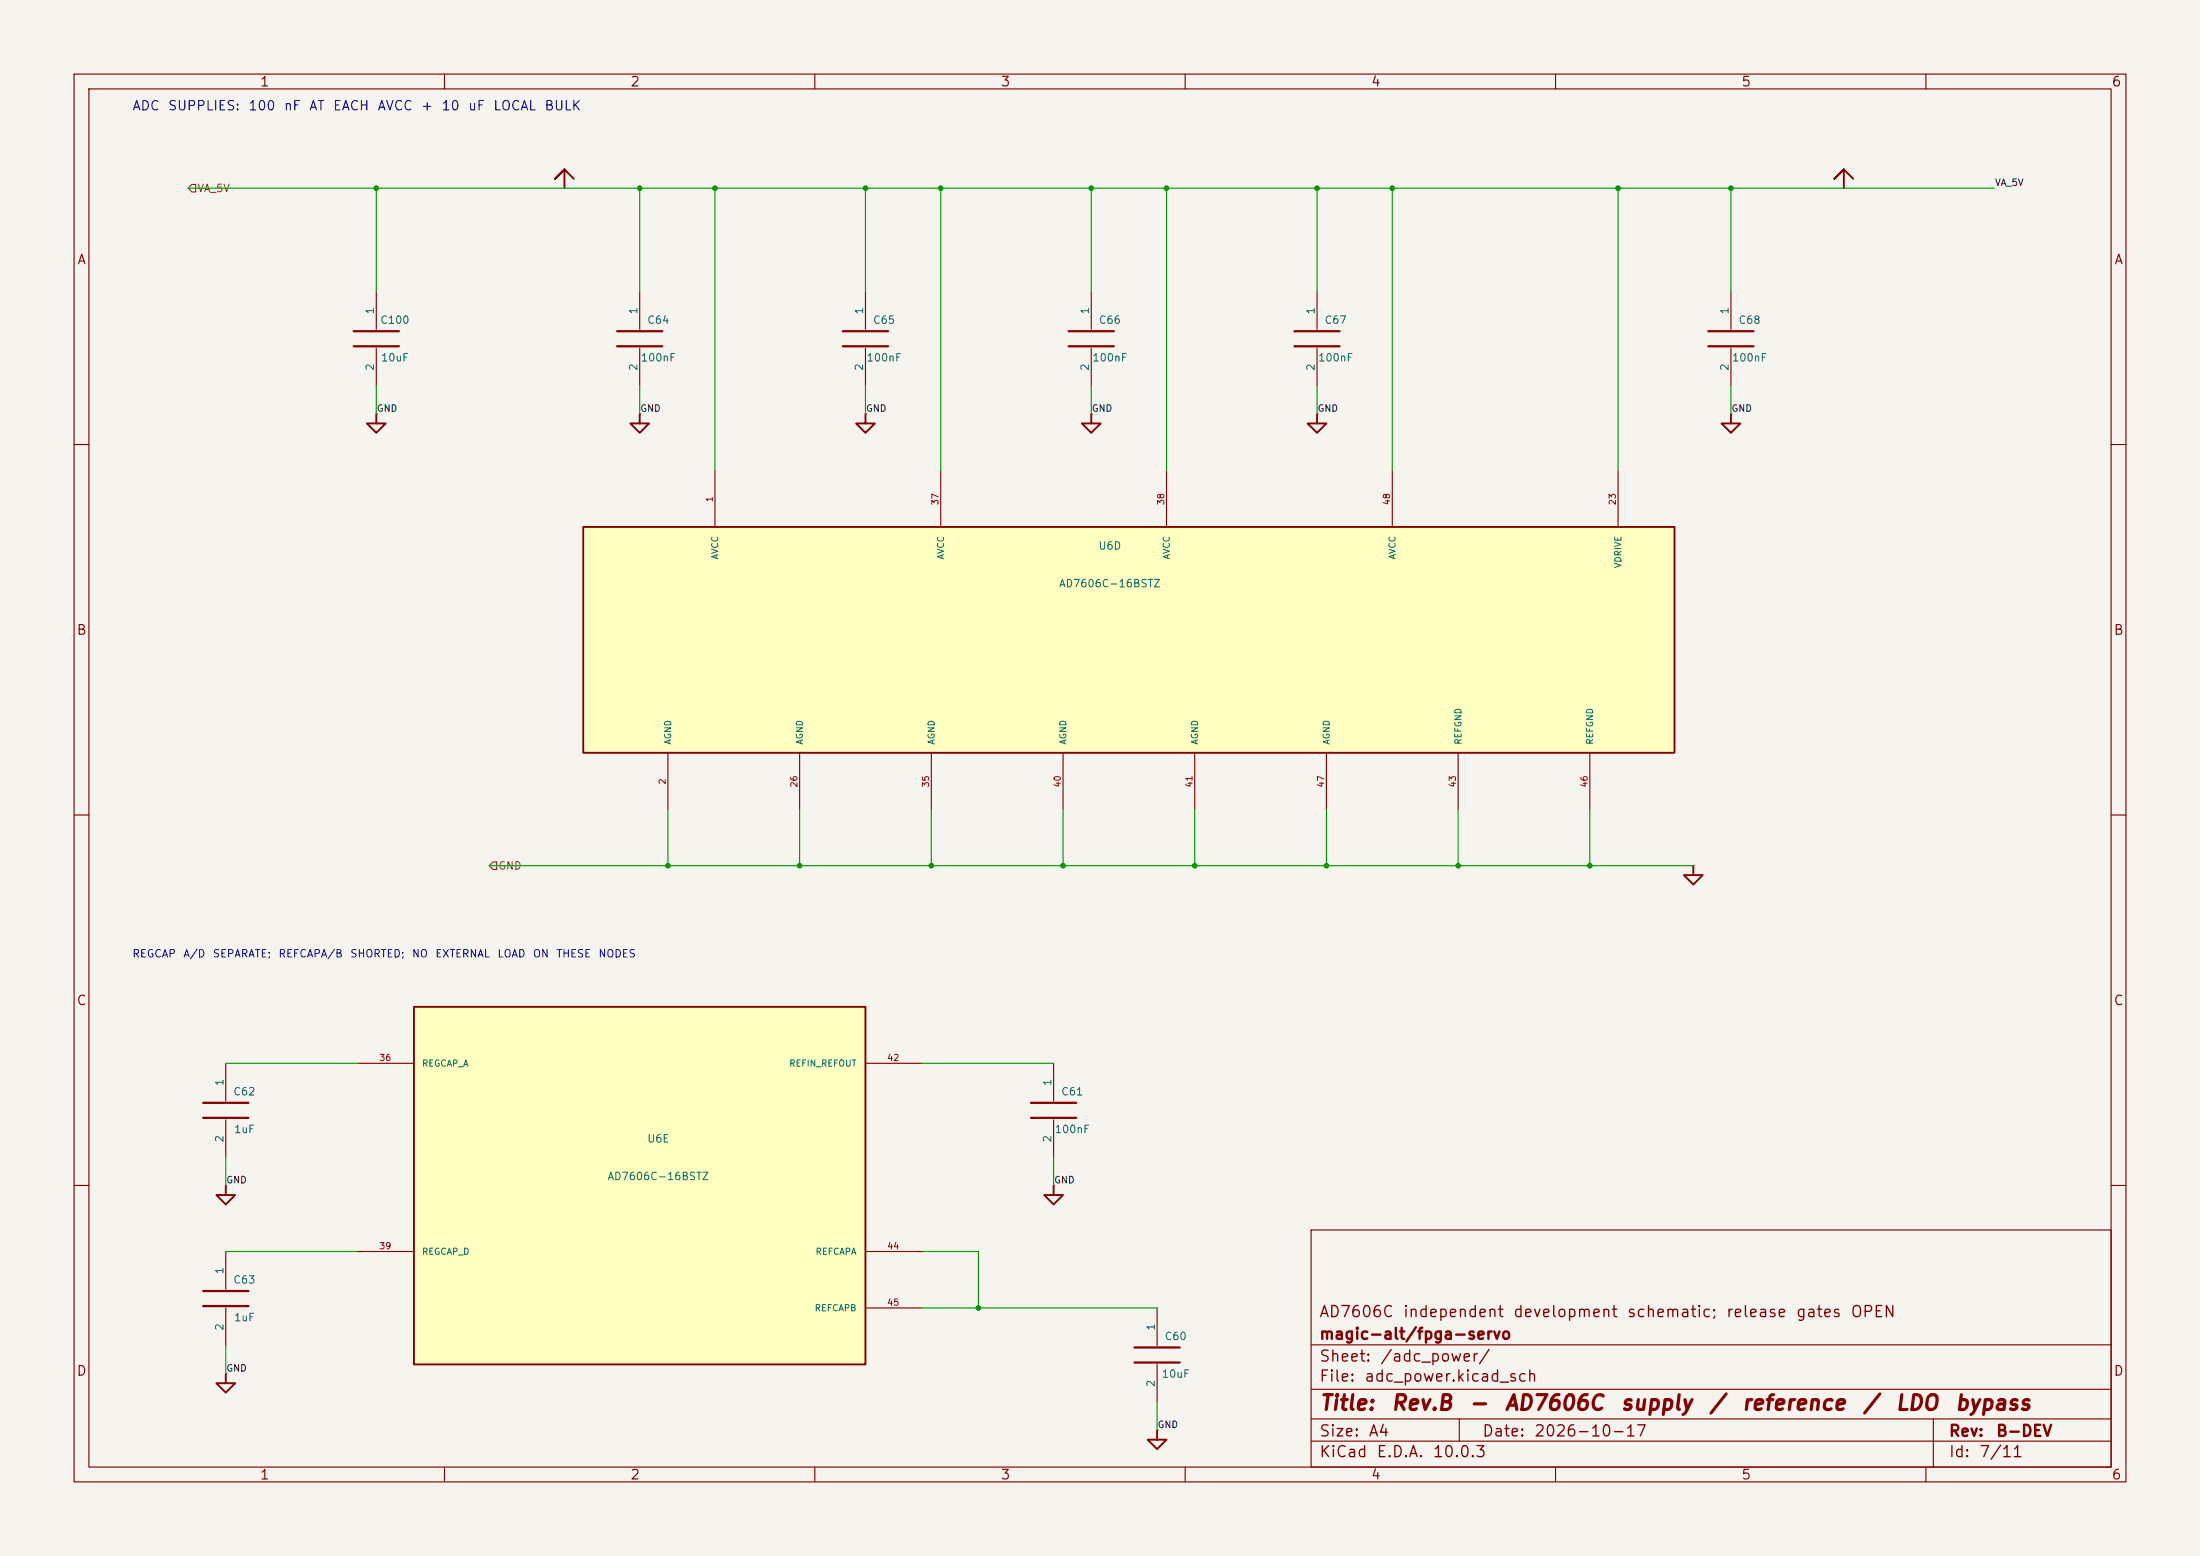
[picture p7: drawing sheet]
(kicad_sch (version 20260306) (generator "eeschema") (generator_version "10.0") (paper "A4") (title_block (title "Rev.B - AD7606C supply / reference / LDO bypass") (date "2026-10-17") (rev "B-DEV") (company "magic-alt/fpga-servo") (comment 1 "AD7606C independent development schematic; release gates OPEN")) (lib_symbols (symbol "ax7010_servo_reva:AD7606C_16_SERIAL" (pin_names (offset 1.016)) (in_bom yes) (on_board yes)(property "Reference" "U" (at 0 0 0) (effects (font (size 1.016 1.016)) (hide yes)))(property "Value" "AD7606C_16_SERIAL" (at 0 0 0) (effects (font (size 1.016 1.016)) (hide yes)))(property "Footprint" "Package_QFP:LQFP-64_10x10mm_P0.5mm" (at 0 0 0) (effects (font (size 1.016 1.016)) (hide yes)))(property "Datasheet" "https://www.analog.com/media/en/technical-documentation/data-sheets/ad7606c-16.pdf" (at 0 0 0) (effects (font (size 1.016 1.016)) (hide yes)))(symbol "AD7606C_16_SERIAL_1_1" (rectangle (start -17.78 40.64) (end 17.78 -27.94) (stroke (width .254) (type default)) (fill (type background)))(pin input line (at -25.4 33.02 0) (length 7.62) (name "V1+" (effects (font (size 0.85 0.85)) )) (number "49" (effects (font (size 0.85 0.85)) )))(pin input line (at 25.4 33.02 180) (length 7.62) (name "V1-" (effects (font (size 0.85 0.85)) )) (number "50" (effects (font (size 0.85 0.85)) )))(pin input line (at -25.4 25.4 0) (length 7.62) (name "V2+" (effects (font (size 0.85 0.85)) )) (number "51" (effects (font (size 0.85 0.85)) )))(pin input line (at 25.4 25.4 180) (length 7.62) (name "V2-" (effects (font (size 0.85 0.85)) )) (number "52" (effects (font (size 0.85 0.85)) )))(pin input line (at -25.4 17.78 0) (length 7.62) (name "V3+" (effects (font (size 0.85 0.85)) )) (number "53" (effects (font (size 0.85 0.85)) )))(pin input line (at 25.4 17.78 180) (length 7.62) (name "V3-" (effects (font (size 0.85 0.85)) )) (number "54" (effects (font (size 0.85 0.85)) )))(pin input line (at -25.4 10.16 0) (length 7.62) (name "V4+" (effects (font (size 0.85 0.85)) )) (number "55" (effects (font (size 0.85 0.85)) )))(pin input line (at 25.4 10.16 180) (length 7.62) (name "V4-" (effects (font (size 0.85 0.85)) )) (number "56" (effects (font (size 0.85 0.85)) )))(pin input line (at -25.4 2.54 0) (length 7.62) (name "V5+" (effects (font (size 0.85 0.85)) )) (number "57" (effects (font (size 0.85 0.85)) )))(pin input line (at 25.4 2.54 180) (length 7.62) (name "V5-" (effects (font (size 0.85 0.85)) )) (number "58" (effects (font (size 0.85 0.85)) )))(pin input line (at -25.4 -5.08 0) (length 7.62) (name "V6+" (effects (font (size 0.85 0.85)) )) (number "59" (effects (font (size 0.85 0.85)) )))(pin input line (at 25.4 -5.08 180) (length 7.62) (name "V6-" (effects (font (size 0.85 0.85)) )) (number "60" (effects (font (size 0.85 0.85)) )))(pin input line (at -25.4 -12.7 0) (length 7.62) (name "V7+" (effects (font (size 0.85 0.85)) )) (number "61" (effects (font (size 0.85 0.85)) )))(pin input line (at 25.4 -12.7 180) (length 7.62) (name "V7-" (effects (font (size 0.85 0.85)) )) (number "62" (effects (font (size 0.85 0.85)) )))(pin input line (at -25.4 -20.32 0) (length 7.62) (name "V8+" (effects (font (size 0.85 0.85)) )) (number "63" (effects (font (size 0.85 0.85)) )))(pin input line (at 25.4 -20.32 180) (length 7.62) (name "V8-" (effects (font (size 0.85 0.85)) )) (number "64" (effects (font (size 0.85 0.85)) ))))(symbol "AD7606C_16_SERIAL_2_1" (rectangle (start -17.78 43.18) (end 17.78 -40.64) (stroke (width .254) (type default)) (fill (type background)))(pin input line (at -25.4 35.56 0) (length 7.62) (name "CONVST" (effects (font (size 0.85 0.85)) )) (number "9" (effects (font (size 0.85 0.85)) )))(pin input line (at -25.4 27.94 0) (length 7.62) (name "RESET" (effects (font (size 0.85 0.85)) )) (number "11" (effects (font (size 0.85 0.85)) )))(pin input line (at -25.4 20.32 0) (length 7.62) (name "SCLK" (effects (font (size 0.85 0.85)) )) (number "12" (effects (font (size 0.85 0.85)) )))(pin input line (at -25.4 12.7 0) (length 7.62) (name "CS_N" (effects (font (size 0.85 0.85)) )) (number "13" (effects (font (size 0.85 0.85)) )))(pin input line (at -25.4 5.08 0) (length 7.62) (name "SDI" (effects (font (size 0.85 0.85)) )) (number "29" (effects (font (size 0.85 0.85)) )))(pin output line (at 25.4 35.56 180) (length 7.62) (name "DOUTA" (effects (font (size 0.85 0.85)) )) (number "24" (effects (font (size 0.85 0.85)) )))(pin output line (at 25.4 27.94 180) (length 7.62) (name "DOUTB" (effects (font (size 0.85 0.85)) )) (number "25" (effects (font (size 0.85 0.85)) )))(pin output line (at 25.4 20.32 180) (length 7.62) (name "DOUTC" (effects (font (size 0.85 0.85)) )) (number "27" (effects (font (size 0.85 0.85)) )))(pin output line (at 25.4 12.7 180) (length 7.62) (name "DOUTD" (effects (font (size 0.85 0.85)) )) (number "28" (effects (font (size 0.85 0.85)) )))(pin output line (at 25.4 5.08 180) (length 7.62) (name "BUSY" (effects (font (size 0.85 0.85)) )) (number "14" (effects (font (size 0.85 0.85)) )))(pin output line (at 25.4 -2.54 180) (length 7.62) (name "FRSTDATA" (effects (font (size 0.85 0.85)) )) (number "15" (effects (font (size 0.85 0.85)) )))(pin output line (at 25.4 -10.16 180) (length 7.62) (name "DOUTE" (effects (font (size 0.85 0.85)) )) (number "19" (effects (font (size 0.85 0.85)) )))(pin output line (at 25.4 -17.78 180) (length 7.62) (name "DOUTF" (effects (font (size 0.85 0.85)) )) (number "20" (effects (font (size 0.85 0.85)) )))(pin output line (at 25.4 -25.4 180) (length 7.62) (name "DOUTG" (effects (font (size 0.85 0.85)) )) (number "21" (effects (font (size 0.85 0.85)) )))(pin output line (at 25.4 -33.02 180) (length 7.62) (name "DOUTH" (effects (font (size 0.85 0.85)) )) (number "22" (effects (font (size 0.85 0.85)) )))(pin input line (at -25.4 -10.16 0) (length 7.62) (name "DB0_SER_GND" (effects (font (size 0.85 0.85)) )) (number "16" (effects (font (size 0.85 0.85)) )))(pin input line (at -25.4 -12.7 0) (length 7.62) (name "DB1_SER_GND" (effects (font (size 0.85 0.85)) )) (number "17" (effects (font (size 0.85 0.85)) )))(pin input line (at -25.4 -15.24 0) (length 7.62) (name "DB2_SER_GND" (effects (font (size 0.85 0.85)) )) (number "18" (effects (font (size 0.85 0.85)) )))(pin input line (at -25.4 -17.78 0) (length 7.62) (name "DB12_SER_GND" (effects (font (size 0.85 0.85)) )) (number "30" (effects (font (size 0.85 0.85)) )))(pin input line (at -25.4 -20.32 0) (length 7.62) (name "DB13_SER_GND" (effects (font (size 0.85 0.85)) )) (number "31" (effects (font (size 0.85 0.85)) )))(pin input line (at -25.4 -22.86 0) (length 7.62) (name "DB14_SER_GND" (effects (font (size 0.85 0.85)) )) (number "32" (effects (font (size 0.85 0.85)) )))(pin input line (at -25.4 -25.4 0) (length 7.62) (name "DB15_SER_GND" (effects (font (size 0.85 0.85)) )) (number "33" (effects (font (size 0.85 0.85)) ))))(symbol "AD7606C_16_SERIAL_3_1" (rectangle (start -15.24 27.94) (end 15.24 -17.78) (stroke (width .254) (type default)) (fill (type background)))(pin input line (at -22.86 20.32 0) (length 7.62) (name "OS0" (effects (font (size 0.85 0.85)) )) (number "3" (effects (font (size 0.85 0.85)) )))(pin input line (at -22.86 15.24 0) (length 7.62) (name "OS1" (effects (font (size 0.85 0.85)) )) (number "4" (effects (font (size 0.85 0.85)) )))(pin input line (at -22.86 10.16 0) (length 7.62) (name "OS2" (effects (font (size 0.85 0.85)) )) (number "5" (effects (font (size 0.85 0.85)) )))(pin input line (at -22.86 5.08 0) (length 7.62) (name "PAR_SER_SEL" (effects (font (size 0.85 0.85)) )) (number "6" (effects (font (size 0.85 0.85)) )))(pin input line (at -22.86 0 0) (length 7.62) (name "STBY" (effects (font (size 0.85 0.85)) )) (number "7" (effects (font (size 0.85 0.85)) )))(pin input line (at -22.86 -5.08 0) (length 7.62) (name "WR_N" (effects (font (size 0.85 0.85)) )) (number "10" (effects (font (size 0.85 0.85)) )))(pin input line (at -22.86 -10.16 0) (length 7.62) (name "REF_SELECT" (effects (font (size 0.85 0.85)) )) (number "34" (effects (font (size 0.85 0.85)) )))(pin input line (at 22.86 -10.16 180) (length 7.62) (name "RANGE" (effects (font (size 0.85 0.85)) )) (number "8" (effects (font (size 0.85 0.85)) ))))(symbol "AD7606C_16_SERIAL_4_1" (rectangle (start -68.58 5.08) (end 78.74 -25.4) (stroke (width .254) (type default)) (fill (type background)))(pin power_in line (at -50.8 12.7 270) (length 7.62) (name "AVCC" (effects (font (size 0.85 0.85)) )) (number "1" (effects (font (size 0.85 0.85)) )))(pin power_in line (at -20.32 12.7 270) (length 7.62) (name "AVCC" (effects (font (size 0.85 0.85)) )) (number "37" (effects (font (size 0.85 0.85)) )))(pin power_in line (at 10.16 12.7 270) (length 7.62) (name "AVCC" (effects (font (size 0.85 0.85)) )) (number "38" (effects (font (size 0.85 0.85)) )))(pin power_in line (at 40.64 12.7 270) (length 7.62) (name "AVCC" (effects (font (size 0.85 0.85)) )) (number "48" (effects (font (size 0.85 0.85)) )))(pin power_in line (at 71.12 12.7 270) (length 7.62) (name "VDRIVE" (effects (font (size 0.85 0.85)) )) (number "23" (effects (font (size 0.85 0.85)) )))(pin power_in line (at -57.15 -33.02 90) (length 7.62) (name "AGND" (effects (font (size 0.85 0.85)) )) (number "2" (effects (font (size 0.85 0.85)) )))(pin power_in line (at -39.37 -33.02 90) (length 7.62) (name "AGND" (effects (font (size 0.85 0.85)) )) (number "26" (effects (font (size 0.85 0.85)) )))(pin power_in line (at -21.59 -33.02 90) (length 7.62) (name "AGND" (effects (font (size 0.85 0.85)) )) (number "35" (effects (font (size 0.85 0.85)) )))(pin power_in line (at -3.81 -33.02 90) (length 7.62) (name "AGND" (effects (font (size 0.85 0.85)) )) (number "40" (effects (font (size 0.85 0.85)) )))(pin power_in line (at 13.97 -33.02 90) (length 7.62) (name "AGND" (effects (font (size 0.85 0.85)) )) (number "41" (effects (font (size 0.85 0.85)) )))(pin power_in line (at 31.75 -33.02 90) (length 7.62) (name "AGND" (effects (font (size 0.85 0.85)) )) (number "47" (effects (font (size 0.85 0.85)) )))(pin power_in line (at 49.53 -33.02 90) (length 7.62) (name "REFGND" (effects (font (size 0.85 0.85)) )) (number "43" (effects (font (size 0.85 0.85)) )))(pin power_in line (at 67.31 -33.02 90) (length 7.62) (name "REFGND" (effects (font (size 0.85 0.85)) )) (number "46" (effects (font (size 0.85 0.85)) ))))(symbol "AD7606C_16_SERIAL_5_1" (rectangle (start -30.48 20.32) (end 30.48 -27.94) (stroke (width .254) (type default)) (fill (type background)))(pin passive line (at -38.1 12.7 0) (length 7.62) (name "REGCAP_A" (effects (font (size 0.85 0.85)) )) (number "36" (effects (font (size 0.85 0.85)) )))(pin passive line (at -38.1 -12.7 0) (length 7.62) (name "REGCAP_D" (effects (font (size 0.85 0.85)) )) (number "39" (effects (font (size 0.85 0.85)) )))(pin passive line (at 38.1 12.7 180) (length 7.62) (name "REFIN_REFOUT" (effects (font (size 0.85 0.85)) )) (number "42" (effects (font (size 0.85 0.85)) )))(pin passive line (at 38.1 -12.7 180) (length 7.62) (name "REFCAPA" (effects (font (size 0.85 0.85)) )) (number "44" (effects (font (size 0.85 0.85)) )))(pin passive line (at 38.1 -20.32 180) (length 7.62) (name "REFCAPB" (effects (font (size 0.85 0.85)) )) (number "45" (effects (font (size 0.85 0.85)) )))))
(symbol "ax7010_servo_reva:C"
   (pin_numbers (hide yes))
   (pin_names
    (offset 0)) (exclude_from_sim no) (in_bom yes) (on_board yes)
   (in_pos_files yes)
   (duplicate_pin_numbers_are_jumpers no)
   (property "Reference" "C" (at 2.54 2.54 0) (show_name no) (do_not_autoplace no) (effects (font (size 1.016 1.016)) (justify left)))
   (property "Value" "C" (at 2.54 -2.54 0) (show_name no) (do_not_autoplace no) (effects (font (size 1.016 1.016)) (justify left)))
   (property "Footprint" "" (at 0 0 0) (show_name no) (do_not_autoplace no) (hide yes) (effects (font (size 1.27 1.27))))
   (property "Datasheet" "" (at 0 0 0) (show_name no) (do_not_autoplace no) (hide yes) (effects (font (size 1.27 1.27))))
   (property "Description" "" (at 0 0 0) (show_name no) (do_not_autoplace no) (hide yes) (effects (font (size 1.27 1.27))))
   (symbol "C_0_1"
    (polyline (pts (xy -3.048 1.016) (xy 3.048 1.016)) (stroke (width 0.3048) (type solid)) (fill (type none)))
    (polyline (pts (xy -3.048 -1.016) (xy 3.048 -1.016)) (stroke (width 0.3048) (type solid)) (fill (type none))))
   (symbol "C_1_1"
    (pin passive line (at 0 6.35 270) (length 5.08) (name "1" (effects (font (size 1.016 1.016)))) (number "1" (effects (font (size 1.016 1.016)))))
    (pin passive line (at 0 -6.35 90) (length 5.08) (name "2" (effects (font (size 1.016 1.016)))) (number "2" (effects (font (size 1.016 1.016))))))
   (embedded_fonts no))
(symbol "ax7010_servo_reva:PWR_GND" (pin_names (offset 0) (hide yes)) (pin_numbers (hide yes)) (in_bom no) (on_board no) (in_pos_files no)
(property "Reference" "#PWR" (at 0 0 0) (effects (font (size 1 1)) (hide yes)))
(property "Value" "/GND" (at 0 -4.445 0) (effects (font (size 1 1)) (hide yes)))
(symbol "PWR_GND_0_1" (polyline (pts (xy 0 0) (xy 0 -1.27) (xy -1.27 -1.27) (xy 0 -2.54) (xy 1.27 -1.27) (xy 0 -1.27)) (stroke (width 0.254) (type default)) (fill (type none))))
(symbol "PWR_GND_1_1" (pin passive line (at 0 0 90) (length 0) (name "GND" (effects (font (size 1 1)))) (number "1" (effects (font (size 1 1)))))))
(symbol "ax7010_servo_reva:PWR_VA_5V" (pin_names (offset 0) (hide yes)) (pin_numbers (hide yes)) (in_bom no) (on_board no) (in_pos_files no)
(property "Reference" "#PWR" (at 0 0 0) (effects (font (size 1 1)) (hide yes)))
(property "Value" "/VA_5V" (at 0 4.445 0) (effects (font (size 1 1)) (hide yes)))
(symbol "PWR_VA_5V_0_1" (polyline (pts (xy 0 0) (xy 0 2.54) (xy -1.27 1.27) (xy 0 2.54) (xy 1.27 1.27)) (stroke (width 0.254) (type default)) (fill (type none))))
(symbol "PWR_VA_5V_1_1" (pin passive line (at 0 0 90) (length 0) (name "VA_5V" (effects (font (size 1 1)))) (number "1" (effects (font (size 1 1))))))))
(text "ADC SUPPLIES: 100 nF AT EACH AVCC + 10 uF LOCAL BULK" (at 17.78 15.24 0) (effects (font (size 1.27 1.27)) (justify left bottom)))
(symbol (lib_id "ax7010_servo_reva:AD7606C_16_SERIAL") (at 147.32 76.2 0) (unit 4) (in_bom yes) (on_board yes) (in_pos_files yes) (dnp no)(property "Reference" "U6" (at 149.86 73.66 0) (effects (font (size 1.016 1.016)) ))(property "Value" "AD7606C-16BSTZ" (at 149.86 78.74 0) (effects (font (size 1.016 1.016)) ))(property "Manufacturer" "Analog Devices" (at 147.32 76.2 0) (effects (font (size 1.016 1.016)) (hide yes)))(property "MPN" "AD7606C-16BSTZ" (at 147.32 76.2 0) (effects (font (size 1.016 1.016)) (hide yes)))(property "LCSC" "C5371769" (at 147.32 76.2 0) (effects (font (size 1.016 1.016)) (hide yes)))(property "Alternative_MPN" "AD7606C-16BSTZ-RL" (at 147.32 76.2 0) (effects (font (size 1.016 1.016)) (hide yes)))(property "Alternative_LCSC" "C5240947" (at 147.32 76.2 0) (effects (font (size 1.016 1.016)) (hide yes)))(property "Alternative_Status" "Packaging only; same silicon and ST-64-2 package" (at 147.32 76.2 0) (effects (font (size 1.016 1.016)) (hide yes)))(property "Footprint" "Package_QFP:LQFP-64_10x10mm_P0.5mm" (at 147.32 76.2 0) (effects (font (size 1.016 1.016)) (hide yes)))(property "Datasheet" "https://www.analog.com/media/en/technical-documentation/data-sheets/ad7606c-16.pdf" (at 147.32 76.2 0) (effects (font (size 1.016 1.016)) (hide yes)))(property "Description" "8ch simultaneous 16-bit ADC; serial software mode, four DOUT lanes" (at 147.32 76.2 0) (effects (font (size 1.016 1.016)) (hide yes)))(property "Sourcing_Status" "Development selection; refresh actual quote before purchasing" (at 147.32 76.2 0) (effects (font (size 1.016 1.016)) (hide yes))))
(wire (pts (xy 25.4 25.4) (xy 50.8 25.4)) (stroke (width 0) (type default)))
(wire (pts (xy 50.8 25.4) (xy 76.2 25.4)) (stroke (width 0) (type default)))
(wire (pts (xy 76.2 25.4) (xy 86.36 25.4)) (stroke (width 0) (type default)))
(wire (pts (xy 86.36 25.4) (xy 96.52 25.4)) (stroke (width 0) (type default)))
(wire (pts (xy 96.52 25.4) (xy 116.84 25.4)) (stroke (width 0) (type default)))
(wire (pts (xy 116.84 25.4) (xy 127 25.4)) (stroke (width 0) (type default)))
(wire (pts (xy 127 25.4) (xy 147.32 25.4)) (stroke (width 0) (type default)))
(wire (pts (xy 147.32 25.4) (xy 157.48 25.4)) (stroke (width 0) (type default)))
(wire (pts (xy 157.48 25.4) (xy 177.8 25.4)) (stroke (width 0) (type default)))
(wire (pts (xy 177.8 25.4) (xy 187.96 25.4)) (stroke (width 0) (type default)))
(hierarchical_label "VA_5V" (shape input) (at 25.4 25.4 0) (effects (font (size 1.016 1.016)) (justify left)))
(symbol (lib_id "ax7010_servo_reva:PWR_VA_5V") (at 76.2 25.4 0) (unit 1) (in_bom no) (on_board no) (in_pos_files no)(property "Reference" "#PWR5011" (at 78.74 22.86 0) (effects (font (size 1.016 1.016)) (hide yes)))(property "Value" "/VA_5V" (at 78.74 27.94 0) (effects (font (size 1.016 1.016)) (hide yes))))
(wire (pts (xy 96.52 25.4) (xy 96.52 63.5)) (stroke (width 0) (type default)))
(wire (pts (xy 86.36 25.4) (xy 86.36 39.37)) (stroke (width 0) (type default)))
(symbol (lib_id "ax7010_servo_reva:C") (at 86.36 45.72 0) (unit 1) (in_bom yes) (on_board yes) (in_pos_files yes) (dnp no)(property "Reference" "C64" (at 88.9 43.18 0) (effects (font (size 1.016 1.016)) ))(property "Value" "100nF" (at 88.9 48.26 0) (effects (font (size 1.016 1.016)) ))(property "Footprint" "Capacitor_SMD:C_0603_1608Metric" (at 86.36 45.72 0) (effects (font (size 1.016 1.016)) (hide yes)))(property "Datasheet" "https://atta.szlcsc.com/upload/public/pdf/source/20260730/02F3503A6D76391150EDFB346112EFA5.pdf" (at 86.36 45.72 0) (effects (font (size 1.016 1.016)) (hide yes)))(property "Description" "100nF local bypass at U6 physical pin 1" (at 86.36 45.72 0) (effects (font (size 1.016 1.016)) (hide yes)))(property "Manufacturer" "FH(风华)" (at 86.36 45.72 0) (effects (font (size 1.016 1.016)) (hide yes)))(property "MPN" "0603B104K500NT" (at 86.36 45.72 0) (effects (font (size 1.016 1.016)) (hide yes)))(property "LCSC" "C30926" (at 86.36 45.72 0) (effects (font (size 1.016 1.016)) (hide yes)))(property "Sourcing_Status" "Prototype candidate; OEM reviewed; stock checked 2026-10-10; not production-qualified" (at 86.36 45.72 0) (effects (font (size 1.016 1.016)) (hide yes)))(property "Alternative_MPN" "CL10B104KB8NNNC" (at 86.36 45.72 0) (effects (font (size 1.016 1.016)) (hide yes)))(property "Alternative_LCSC" "C1591" (at 86.36 45.72 0) (effects (font (size 1.016 1.016)) (hide yes)))(property "Alternative_Status" "READY_FOR_PROTOTYPE" (at 86.36 45.72 0) (effects (font (size 1.016 1.016)) (hide yes))))
(wire (pts (xy 86.36 52.07) (xy 86.36 55.88)) (stroke (width 0) (type default)))
(symbol (lib_id "ax7010_servo_reva:PWR_GND") (at 86.36 55.88 0) (unit 1) (in_bom no) (on_board no) (in_pos_files no)(property "Reference" "#PWR5012" (at 88.9 53.34 0) (effects (font (size 1.016 1.016)) (hide yes)))(property "Value" "/GND" (at 88.9 58.42 0) (effects (font (size 1.016 1.016)) (hide yes))))
(label "GND" (at 86.36 55.88 0) (effects (font (size 0.9 0.9)) (justify left bottom)))
(junction (at 86.36 25.4) (diameter 0) (color 0 0 0 0))
(junction (at 96.52 25.4) (diameter 0) (color 0 0 0 0))
(wire (pts (xy 127 25.4) (xy 127 63.5)) (stroke (width 0) (type default)))
(wire (pts (xy 116.84 25.4) (xy 116.84 39.37)) (stroke (width 0) (type default)))
(symbol (lib_id "ax7010_servo_reva:C") (at 116.84 45.72 0) (unit 1) (in_bom yes) (on_board yes) (in_pos_files yes) (dnp no)(property "Reference" "C65" (at 119.38 43.18 0) (effects (font (size 1.016 1.016)) ))(property "Value" "100nF" (at 119.38 48.26 0) (effects (font (size 1.016 1.016)) ))(property "Footprint" "Capacitor_SMD:C_0603_1608Metric" (at 116.84 45.72 0) (effects (font (size 1.016 1.016)) (hide yes)))(property "Datasheet" "https://atta.szlcsc.com/upload/public/pdf/source/20260730/02F3503A6D76391150EDFB346112EFA5.pdf" (at 116.84 45.72 0) (effects (font (size 1.016 1.016)) (hide yes)))(property "Description" "100nF local bypass at U6 physical pin 37" (at 116.84 45.72 0) (effects (font (size 1.016 1.016)) (hide yes)))(property "Manufacturer" "FH(风华)" (at 116.84 45.72 0) (effects (font (size 1.016 1.016)) (hide yes)))(property "MPN" "0603B104K500NT" (at 116.84 45.72 0) (effects (font (size 1.016 1.016)) (hide yes)))(property "LCSC" "C30926" (at 116.84 45.72 0) (effects (font (size 1.016 1.016)) (hide yes)))(property "Sourcing_Status" "Prototype candidate; OEM reviewed; stock checked 2026-10-10; not production-qualified" (at 116.84 45.72 0) (effects (font (size 1.016 1.016)) (hide yes)))(property "Alternative_MPN" "CL10B104KB8NNNC" (at 116.84 45.72 0) (effects (font (size 1.016 1.016)) (hide yes)))(property "Alternative_LCSC" "C1591" (at 116.84 45.72 0) (effects (font (size 1.016 1.016)) (hide yes)))(property "Alternative_Status" "READY_FOR_PROTOTYPE" (at 116.84 45.72 0) (effects (font (size 1.016 1.016)) (hide yes))))
(wire (pts (xy 116.84 52.07) (xy 116.84 55.88)) (stroke (width 0) (type default)))
(symbol (lib_id "ax7010_servo_reva:PWR_GND") (at 116.84 55.88 0) (unit 1) (in_bom no) (on_board no) (in_pos_files no)(property "Reference" "#PWR5013" (at 119.38 53.34 0) (effects (font (size 1.016 1.016)) (hide yes)))(property "Value" "/GND" (at 119.38 58.42 0) (effects (font (size 1.016 1.016)) (hide yes))))
(label "GND" (at 116.84 55.88 0) (effects (font (size 0.9 0.9)) (justify left bottom)))
(junction (at 116.84 25.4) (diameter 0) (color 0 0 0 0))
(junction (at 127 25.4) (diameter 0) (color 0 0 0 0))
(wire (pts (xy 157.48 25.4) (xy 157.48 63.5)) (stroke (width 0) (type default)))
(wire (pts (xy 147.32 25.4) (xy 147.32 39.37)) (stroke (width 0) (type default)))
(symbol (lib_id "ax7010_servo_reva:C") (at 147.32 45.72 0) (unit 1) (in_bom yes) (on_board yes) (in_pos_files yes) (dnp no)(property "Reference" "C66" (at 149.86 43.18 0) (effects (font (size 1.016 1.016)) ))(property "Value" "100nF" (at 149.86 48.26 0) (effects (font (size 1.016 1.016)) ))(property "Footprint" "Capacitor_SMD:C_0603_1608Metric" (at 147.32 45.72 0) (effects (font (size 1.016 1.016)) (hide yes)))(property "Datasheet" "https://atta.szlcsc.com/upload/public/pdf/source/20260730/02F3503A6D76391150EDFB346112EFA5.pdf" (at 147.32 45.72 0) (effects (font (size 1.016 1.016)) (hide yes)))(property "Description" "100nF local bypass at U6 physical pin 38" (at 147.32 45.72 0) (effects (font (size 1.016 1.016)) (hide yes)))(property "Manufacturer" "FH(风华)" (at 147.32 45.72 0) (effects (font (size 1.016 1.016)) (hide yes)))(property "MPN" "0603B104K500NT" (at 147.32 45.72 0) (effects (font (size 1.016 1.016)) (hide yes)))(property "LCSC" "C30926" (at 147.32 45.72 0) (effects (font (size 1.016 1.016)) (hide yes)))(property "Sourcing_Status" "Prototype candidate; OEM reviewed; stock checked 2026-10-10; not production-qualified" (at 147.32 45.72 0) (effects (font (size 1.016 1.016)) (hide yes)))(property "Alternative_MPN" "CL10B104KB8NNNC" (at 147.32 45.72 0) (effects (font (size 1.016 1.016)) (hide yes)))(property "Alternative_LCSC" "C1591" (at 147.32 45.72 0) (effects (font (size 1.016 1.016)) (hide yes)))(property "Alternative_Status" "READY_FOR_PROTOTYPE" (at 147.32 45.72 0) (effects (font (size 1.016 1.016)) (hide yes))))
(wire (pts (xy 147.32 52.07) (xy 147.32 55.88)) (stroke (width 0) (type default)))
(symbol (lib_id "ax7010_servo_reva:PWR_GND") (at 147.32 55.88 0) (unit 1) (in_bom no) (on_board no) (in_pos_files no)(property "Reference" "#PWR5014" (at 149.86 53.34 0) (effects (font (size 1.016 1.016)) (hide yes)))(property "Value" "/GND" (at 149.86 58.42 0) (effects (font (size 1.016 1.016)) (hide yes))))
(label "GND" (at 147.32 55.88 0) (effects (font (size 0.9 0.9)) (justify left bottom)))
(junction (at 147.32 25.4) (diameter 0) (color 0 0 0 0))
(junction (at 157.48 25.4) (diameter 0) (color 0 0 0 0))
(wire (pts (xy 187.96 25.4) (xy 187.96 63.5)) (stroke (width 0) (type default)))
(wire (pts (xy 177.8 25.4) (xy 177.8 39.37)) (stroke (width 0) (type default)))
(symbol (lib_id "ax7010_servo_reva:C") (at 177.8 45.72 0) (unit 1) (in_bom yes) (on_board yes) (in_pos_files yes) (dnp no)(property "Reference" "C67" (at 180.34 43.18 0) (effects (font (size 1.016 1.016)) ))(property "Value" "100nF" (at 180.34 48.26 0) (effects (font (size 1.016 1.016)) ))(property "Footprint" "Capacitor_SMD:C_0603_1608Metric" (at 177.8 45.72 0) (effects (font (size 1.016 1.016)) (hide yes)))(property "Datasheet" "https://atta.szlcsc.com/upload/public/pdf/source/20260730/02F3503A6D76391150EDFB346112EFA5.pdf" (at 177.8 45.72 0) (effects (font (size 1.016 1.016)) (hide yes)))(property "Description" "100nF local bypass at U6 physical pin 48" (at 177.8 45.72 0) (effects (font (size 1.016 1.016)) (hide yes)))(property "Manufacturer" "FH(风华)" (at 177.8 45.72 0) (effects (font (size 1.016 1.016)) (hide yes)))(property "MPN" "0603B104K500NT" (at 177.8 45.72 0) (effects (font (size 1.016 1.016)) (hide yes)))(property "LCSC" "C30926" (at 177.8 45.72 0) (effects (font (size 1.016 1.016)) (hide yes)))(property "Sourcing_Status" "Prototype candidate; OEM reviewed; stock checked 2026-10-10; not production-qualified" (at 177.8 45.72 0) (effects (font (size 1.016 1.016)) (hide yes)))(property "Alternative_MPN" "CL10B104KB8NNNC" (at 177.8 45.72 0) (effects (font (size 1.016 1.016)) (hide yes)))(property "Alternative_LCSC" "C1591" (at 177.8 45.72 0) (effects (font (size 1.016 1.016)) (hide yes)))(property "Alternative_Status" "READY_FOR_PROTOTYPE" (at 177.8 45.72 0) (effects (font (size 1.016 1.016)) (hide yes))))
(wire (pts (xy 177.8 52.07) (xy 177.8 55.88)) (stroke (width 0) (type default)))
(symbol (lib_id "ax7010_servo_reva:PWR_GND") (at 177.8 55.88 0) (unit 1) (in_bom no) (on_board no) (in_pos_files no)(property "Reference" "#PWR5015" (at 180.34 53.34 0) (effects (font (size 1.016 1.016)) (hide yes)))(property "Value" "/GND" (at 180.34 58.42 0) (effects (font (size 1.016 1.016)) (hide yes))))
(label "GND" (at 177.8 55.88 0) (effects (font (size 0.9 0.9)) (justify left bottom)))
(junction (at 177.8 25.4) (diameter 0) (color 0 0 0 0))
(wire (pts (xy 50.8 25.4) (xy 50.8 39.37)) (stroke (width 0) (type default)))
(symbol (lib_id "ax7010_servo_reva:C") (at 50.8 45.72 0) (unit 1) (in_bom yes) (on_board yes) (in_pos_files yes) (dnp no)(property "Reference" "C100" (at 53.34 43.18 0) (effects (font (size 1.016 1.016)) ))(property "Value" "10uF" (at 53.34 48.26 0) (effects (font (size 1.016 1.016)) ))(property "Footprint" "Capacitor_SMD:C_0805_2012Metric" (at 50.8 45.72 0) (effects (font (size 1.016 1.016)) (hide yes)))(property "Datasheet" "https://atta.szlcsc.com/upload/public/pdf/source/20260723/7EB3BDFEECF66494B0D077AF4F87288B.pdf" (at 50.8 45.72 0) (effects (font (size 1.016 1.016)) (hide yes)))(property "Description" "10uF AVCC local bulk; verify effective capacitance" (at 50.8 45.72 0) (effects (font (size 1.016 1.016)) (hide yes)))(property "Manufacturer" "Chinocera(华瓷)" (at 50.8 45.72 0) (effects (font (size 1.016 1.016)) (hide yes)))(property "MPN" "HGC0805R7106K250NSLJ" (at 50.8 45.72 0) (effects (font (size 1.016 1.016)) (hide yes)))(property "LCSC" "C33546010" (at 50.8 45.72 0) (effects (font (size 1.016 1.016)) (hide yes)))(property "Sourcing_Status" "Prototype candidate; OEM reviewed; stock checked 2026-10-10; not production-qualified" (at 50.8 45.72 0) (effects (font (size 1.016 1.016)) (hide yes)))(property "Alternative_MPN" "FCC0805B106K250FT" (at 50.8 45.72 0) (effects (font (size 1.016 1.016)) (hide yes)))(property "Alternative_LCSC" "C54619707" (at 50.8 45.72 0) (effects (font (size 1.016 1.016)) (hide yes)))(property "Alternative_Status" "READY_FOR_PROTOTYPE" (at 50.8 45.72 0) (effects (font (size 1.016 1.016)) (hide yes))))
(wire (pts (xy 50.8 52.07) (xy 50.8 55.88)) (stroke (width 0) (type default)))
(symbol (lib_id "ax7010_servo_reva:PWR_GND") (at 50.8 55.88 0) (unit 1) (in_bom no) (on_board no) (in_pos_files no)(property "Reference" "#PWR5016" (at 53.34 53.34 0) (effects (font (size 1.016 1.016)) (hide yes)))(property "Value" "/GND" (at 53.34 58.42 0) (effects (font (size 1.016 1.016)) (hide yes))))
(label "GND" (at 50.8 55.88 0) (effects (font (size 0.9 0.9)) (justify left bottom)))
(junction (at 50.8 25.4) (diameter 0) (color 0 0 0 0))
(wire (pts (xy 187.96 25.4) (xy 218.44 25.4)) (stroke (width 0) (type default)))
(junction (at 187.96 25.4) (diameter 0) (color 0 0 0 0))
(junction (at 218.44 25.4) (diameter 0) (color 0 0 0 0))
(wire (pts (xy 218.44 25.4) (xy 233.68 25.4)) (stroke (width 0) (type default)))
(wire (pts (xy 233.68 25.4) (xy 248.92 25.4)) (stroke (width 0) (type default)))
(wire (pts (xy 248.92 25.4) (xy 269.24 25.4)) (stroke (width 0) (type default)))
(wire (pts (xy 218.44 25.4) (xy 218.44 63.5)) (stroke (width 0) (type default)))
(wire (pts (xy 233.68 25.4) (xy 233.68 39.37)) (stroke (width 0) (type default)))
(symbol (lib_id "ax7010_servo_reva:C") (at 233.68 45.72 0) (unit 1) (in_bom yes) (on_board yes) (in_pos_files yes) (dnp no)(property "Reference" "C68" (at 236.22 43.18 0) (effects (font (size 1.016 1.016)) ))(property "Value" "100nF" (at 236.22 48.26 0) (effects (font (size 1.016 1.016)) ))(property "Footprint" "Capacitor_SMD:C_0603_1608Metric" (at 233.68 45.72 0) (effects (font (size 1.016 1.016)) (hide yes)))(property "Datasheet" "https://atta.szlcsc.com/upload/public/pdf/source/20260730/02F3503A6D76391150EDFB346112EFA5.pdf" (at 233.68 45.72 0) (effects (font (size 1.016 1.016)) (hide yes)))(property "Description" "100nF VDRIVE bypass at physical pin 23; AVCC and VDRIVE on same rail" (at 233.68 45.72 0) (effects (font (size 1.016 1.016)) (hide yes)))(property "Manufacturer" "FH(风华)" (at 233.68 45.72 0) (effects (font (size 1.016 1.016)) (hide yes)))(property "MPN" "0603B104K500NT" (at 233.68 45.72 0) (effects (font (size 1.016 1.016)) (hide yes)))(property "LCSC" "C30926" (at 233.68 45.72 0) (effects (font (size 1.016 1.016)) (hide yes)))(property "Sourcing_Status" "Prototype candidate; OEM reviewed; stock checked 2026-10-10; not production-qualified" (at 233.68 45.72 0) (effects (font (size 1.016 1.016)) (hide yes)))(property "Alternative_MPN" "CL10B104KB8NNNC" (at 233.68 45.72 0) (effects (font (size 1.016 1.016)) (hide yes)))(property "Alternative_LCSC" "C1591" (at 233.68 45.72 0) (effects (font (size 1.016 1.016)) (hide yes)))(property "Alternative_Status" "READY_FOR_PROTOTYPE" (at 233.68 45.72 0) (effects (font (size 1.016 1.016)) (hide yes))))
(wire (pts (xy 233.68 52.07) (xy 233.68 55.88)) (stroke (width 0) (type default)))
(symbol (lib_id "ax7010_servo_reva:PWR_GND") (at 233.68 55.88 0) (unit 1) (in_bom no) (on_board no) (in_pos_files no)(property "Reference" "#PWR5017" (at 236.22 53.34 0) (effects (font (size 1.016 1.016)) (hide yes)))(property "Value" "/GND" (at 236.22 58.42 0) (effects (font (size 1.016 1.016)) (hide yes))))
(label "GND" (at 233.68 55.88 0) (effects (font (size 0.9 0.9)) (justify left bottom)))
(label "VA_5V" (at 269.24 25.4 180) (effects (font (size 0.9 0.9)) (justify left bottom)))
(symbol (lib_id "ax7010_servo_reva:PWR_VA_5V") (at 248.92 25.4 0) (unit 1) (in_bom no) (on_board no) (in_pos_files no)(property "Reference" "#PWR5018" (at 251.46 22.86 0) (effects (font (size 1.016 1.016)) (hide yes)))(property "Value" "/VA_5V" (at 251.46 27.94 0) (effects (font (size 1.016 1.016)) (hide yes))))
(junction (at 233.68 25.4) (diameter 0) (color 0 0 0 0))
(wire (pts (xy 90.17 109.22) (xy 90.17 116.84)) (stroke (width 0) (type default)))
(wire (pts (xy 90.17 116.84) (xy 107.95 116.84)) (stroke (width 0) (type default)))
(junction (at 90.17 116.84) (diameter 0) (color 0 0 0 0))
(wire (pts (xy 107.95 109.22) (xy 107.95 116.84)) (stroke (width 0) (type default)))
(wire (pts (xy 107.95 116.84) (xy 125.73 116.84)) (stroke (width 0) (type default)))
(junction (at 107.95 116.84) (diameter 0) (color 0 0 0 0))
(wire (pts (xy 125.73 109.22) (xy 125.73 116.84)) (stroke (width 0) (type default)))
(wire (pts (xy 125.73 116.84) (xy 143.51 116.84)) (stroke (width 0) (type default)))
(junction (at 125.73 116.84) (diameter 0) (color 0 0 0 0))
(wire (pts (xy 143.51 109.22) (xy 143.51 116.84)) (stroke (width 0) (type default)))
(wire (pts (xy 143.51 116.84) (xy 161.29 116.84)) (stroke (width 0) (type default)))
(junction (at 143.51 116.84) (diameter 0) (color 0 0 0 0))
(wire (pts (xy 161.29 109.22) (xy 161.29 116.84)) (stroke (width 0) (type default)))
(wire (pts (xy 161.29 116.84) (xy 179.07 116.84)) (stroke (width 0) (type default)))
(junction (at 161.29 116.84) (diameter 0) (color 0 0 0 0))
(wire (pts (xy 179.07 109.22) (xy 179.07 116.84)) (stroke (width 0) (type default)))
(wire (pts (xy 179.07 116.84) (xy 196.85 116.84)) (stroke (width 0) (type default)))
(junction (at 179.07 116.84) (diameter 0) (color 0 0 0 0))
(wire (pts (xy 196.85 109.22) (xy 196.85 116.84)) (stroke (width 0) (type default)))
(wire (pts (xy 196.85 116.84) (xy 214.63 116.84)) (stroke (width 0) (type default)))
(junction (at 196.85 116.84) (diameter 0) (color 0 0 0 0))
(wire (pts (xy 214.63 109.22) (xy 214.63 116.84)) (stroke (width 0) (type default)))
(junction (at 214.63 116.84) (diameter 0) (color 0 0 0 0))
(wire (pts (xy 66.04 116.84) (xy 90.17 116.84)) (stroke (width 0) (type default)))
(hierarchical_label "GND" (shape input) (at 66.04 116.84 0) (effects (font (size 1.016 1.016)) (justify left)))
(wire (pts (xy 214.63 116.84) (xy 228.6 116.84)) (stroke (width 0) (type default)))
(symbol (lib_id "ax7010_servo_reva:PWR_GND") (at 228.6 116.84 0) (unit 1) (in_bom no) (on_board no) (in_pos_files no)(property "Reference" "#PWR5019" (at 231.14 114.3 0) (effects (font (size 1.016 1.016)) (hide yes)))(property "Value" "/GND" (at 231.14 119.38 0) (effects (font (size 1.016 1.016)) (hide yes))))
(text "REGCAP A/D SEPARATE; REFCAPA/B SHORTED; NO EXTERNAL LOAD ON THESE NODES" (at 17.78 129.54 0) (effects (font (size 1.016 1.016)) (justify left bottom)))
(symbol (lib_id "ax7010_servo_reva:AD7606C_16_SERIAL") (at 86.36 156.21 0) (unit 5) (in_bom yes) (on_board yes) (in_pos_files yes) (dnp no)(property "Reference" "U6" (at 88.9 153.67 0) (effects (font (size 1.016 1.016)) ))(property "Value" "AD7606C-16BSTZ" (at 88.9 158.75 0) (effects (font (size 1.016 1.016)) ))(property "Manufacturer" "Analog Devices" (at 86.36 156.21 0) (effects (font (size 1.016 1.016)) (hide yes)))(property "MPN" "AD7606C-16BSTZ" (at 86.36 156.21 0) (effects (font (size 1.016 1.016)) (hide yes)))(property "LCSC" "C5371769" (at 86.36 156.21 0) (effects (font (size 1.016 1.016)) (hide yes)))(property "Alternative_MPN" "AD7606C-16BSTZ-RL" (at 86.36 156.21 0) (effects (font (size 1.016 1.016)) (hide yes)))(property "Alternative_LCSC" "C5240947" (at 86.36 156.21 0) (effects (font (size 1.016 1.016)) (hide yes)))(property "Alternative_Status" "Packaging only; same silicon and ST-64-2 package" (at 86.36 156.21 0) (effects (font (size 1.016 1.016)) (hide yes)))(property "Footprint" "Package_QFP:LQFP-64_10x10mm_P0.5mm" (at 86.36 156.21 0) (effects (font (size 1.016 1.016)) (hide yes)))(property "Datasheet" "https://www.analog.com/media/en/technical-documentation/data-sheets/ad7606c-16.pdf" (at 86.36 156.21 0) (effects (font (size 1.016 1.016)) (hide yes)))(property "Description" "8ch simultaneous 16-bit ADC; serial software mode, four DOUT lanes" (at 86.36 156.21 0) (effects (font (size 1.016 1.016)) (hide yes)))(property "Sourcing_Status" "Development selection; refresh actual quote before purchasing" (at 86.36 156.21 0) (effects (font (size 1.016 1.016)) (hide yes))))
(wire (pts (xy 30.48 143.51) (xy 48.26 143.51)) (stroke (width 0) (type default)))
(symbol (lib_id "ax7010_servo_reva:C") (at 30.48 149.86 0) (unit 1) (in_bom yes) (on_board yes) (in_pos_files yes) (dnp no)(property "Reference" "C62" (at 33.02 147.32 0) (effects (font (size 1.016 1.016)) ))(property "Value" "1uF" (at 33.02 152.4 0) (effects (font (size 1.016 1.016)) ))(property "Footprint" "Capacitor_SMD:C_0603_1608Metric" (at 30.48 149.86 0) (effects (font (size 1.016 1.016)) (hide yes)))(property "Datasheet" "https://atta.szlcsc.com/upload/public/pdf/source/20260730/02F3503A6D76391150EDFB346112EFA5.pdf" (at 30.48 149.86 0) (effects (font (size 1.016 1.016)) (hide yes)))(property "Description" "REGCAP_A pin36 only; 1uF" (at 30.48 149.86 0) (effects (font (size 1.016 1.016)) (hide yes)))(property "Manufacturer" "FH(风华)" (at 30.48 149.86 0) (effects (font (size 1.016 1.016)) (hide yes)))(property "MPN" "0603B105K250NT" (at 30.48 149.86 0) (effects (font (size 1.016 1.016)) (hide yes)))(property "LCSC" "C59302" (at 30.48 149.86 0) (effects (font (size 1.016 1.016)) (hide yes)))(property "Sourcing_Status" "Prototype candidate; OEM reviewed; stock checked 2026-10-10; not production-qualified" (at 30.48 149.86 0) (effects (font (size 1.016 1.016)) (hide yes)))(property "Alternative_MPN" "CL10B105KA8NNNC" (at 30.48 149.86 0) (effects (font (size 1.016 1.016)) (hide yes)))(property "Alternative_LCSC" "C29936" (at 30.48 149.86 0) (effects (font (size 1.016 1.016)) (hide yes)))(property "Alternative_Status" "BLOCKED_ZERO_STOCK" (at 30.48 149.86 0) (effects (font (size 1.016 1.016)) (hide yes))))
(wire (pts (xy 30.48 156.21) (xy 30.48 160.02)) (stroke (width 0) (type default)))
(symbol (lib_id "ax7010_servo_reva:PWR_GND") (at 30.48 160.02 0) (unit 1) (in_bom no) (on_board no) (in_pos_files no)(property "Reference" "#PWR5020" (at 33.02 157.48 0) (effects (font (size 1.016 1.016)) (hide yes)))(property "Value" "/GND" (at 33.02 162.56 0) (effects (font (size 1.016 1.016)) (hide yes))))
(label "GND" (at 30.48 160.02 0) (effects (font (size 0.9 0.9)) (justify left bottom)))
(wire (pts (xy 30.48 168.91) (xy 48.26 168.91)) (stroke (width 0) (type default)))
(symbol (lib_id "ax7010_servo_reva:C") (at 30.48 175.26 0) (unit 1) (in_bom yes) (on_board yes) (in_pos_files yes) (dnp no)(property "Reference" "C63" (at 33.02 172.72 0) (effects (font (size 1.016 1.016)) ))(property "Value" "1uF" (at 33.02 177.8 0) (effects (font (size 1.016 1.016)) ))(property "Footprint" "Capacitor_SMD:C_0603_1608Metric" (at 30.48 175.26 0) (effects (font (size 1.016 1.016)) (hide yes)))(property "Datasheet" "https://atta.szlcsc.com/upload/public/pdf/source/20260730/02F3503A6D76391150EDFB346112EFA5.pdf" (at 30.48 175.26 0) (effects (font (size 1.016 1.016)) (hide yes)))(property "Description" "REGCAP_D pin39 only; 1uF" (at 30.48 175.26 0) (effects (font (size 1.016 1.016)) (hide yes)))(property "Manufacturer" "FH(风华)" (at 30.48 175.26 0) (effects (font (size 1.016 1.016)) (hide yes)))(property "MPN" "0603B105K250NT" (at 30.48 175.26 0) (effects (font (size 1.016 1.016)) (hide yes)))(property "LCSC" "C59302" (at 30.48 175.26 0) (effects (font (size 1.016 1.016)) (hide yes)))(property "Sourcing_Status" "Prototype candidate; OEM reviewed; stock checked 2026-10-10; not production-qualified" (at 30.48 175.26 0) (effects (font (size 1.016 1.016)) (hide yes)))(property "Alternative_MPN" "CL10B105KA8NNNC" (at 30.48 175.26 0) (effects (font (size 1.016 1.016)) (hide yes)))(property "Alternative_LCSC" "C29936" (at 30.48 175.26 0) (effects (font (size 1.016 1.016)) (hide yes)))(property "Alternative_Status" "BLOCKED_ZERO_STOCK" (at 30.48 175.26 0) (effects (font (size 1.016 1.016)) (hide yes))))
(wire (pts (xy 30.48 181.61) (xy 30.48 185.42)) (stroke (width 0) (type default)))
(symbol (lib_id "ax7010_servo_reva:PWR_GND") (at 30.48 185.42 0) (unit 1) (in_bom no) (on_board no) (in_pos_files no)(property "Reference" "#PWR5021" (at 33.02 182.88 0) (effects (font (size 1.016 1.016)) (hide yes)))(property "Value" "/GND" (at 33.02 187.96 0) (effects (font (size 1.016 1.016)) (hide yes))))
(label "GND" (at 30.48 185.42 0) (effects (font (size 0.9 0.9)) (justify left bottom)))
(wire (pts (xy 124.46 143.51) (xy 142.24 143.51)) (stroke (width 0) (type default)))
(symbol (lib_id "ax7010_servo_reva:C") (at 142.24 149.86 0) (unit 1) (in_bom yes) (on_board yes) (in_pos_files yes) (dnp no)(property "Reference" "C61" (at 144.78 147.32 0) (effects (font (size 1.016 1.016)) ))(property "Value" "100nF" (at 144.78 152.4 0) (effects (font (size 1.016 1.016)) ))(property "Footprint" "Capacitor_SMD:C_0603_1608Metric" (at 142.24 149.86 0) (effects (font (size 1.016 1.016)) (hide yes)))(property "Datasheet" "https://atta.szlcsc.com/upload/public/pdf/source/20260730/02F3503A6D76391150EDFB346112EFA5.pdf" (at 142.24 149.86 0) (effects (font (size 1.016 1.016)) (hide yes)))(property "Description" "100nF REFIN_REFOUT pin42" (at 142.24 149.86 0) (effects (font (size 1.016 1.016)) (hide yes)))(property "Manufacturer" "FH(风华)" (at 142.24 149.86 0) (effects (font (size 1.016 1.016)) (hide yes)))(property "MPN" "0603B104K500NT" (at 142.24 149.86 0) (effects (font (size 1.016 1.016)) (hide yes)))(property "LCSC" "C30926" (at 142.24 149.86 0) (effects (font (size 1.016 1.016)) (hide yes)))(property "Sourcing_Status" "Prototype candidate; OEM reviewed; stock checked 2026-10-10; not production-qualified" (at 142.24 149.86 0) (effects (font (size 1.016 1.016)) (hide yes)))(property "Alternative_MPN" "CL10B104KB8NNNC" (at 142.24 149.86 0) (effects (font (size 1.016 1.016)) (hide yes)))(property "Alternative_LCSC" "C1591" (at 142.24 149.86 0) (effects (font (size 1.016 1.016)) (hide yes)))(property "Alternative_Status" "READY_FOR_PROTOTYPE" (at 142.24 149.86 0) (effects (font (size 1.016 1.016)) (hide yes))))
(wire (pts (xy 142.24 156.21) (xy 142.24 160.02)) (stroke (width 0) (type default)))
(symbol (lib_id "ax7010_servo_reva:PWR_GND") (at 142.24 160.02 0) (unit 1) (in_bom no) (on_board no) (in_pos_files no)(property "Reference" "#PWR5022" (at 144.78 157.48 0) (effects (font (size 1.016 1.016)) (hide yes)))(property "Value" "/GND" (at 144.78 162.56 0) (effects (font (size 1.016 1.016)) (hide yes))))
(label "GND" (at 142.24 160.02 0) (effects (font (size 0.9 0.9)) (justify left bottom)))
(wire (pts (xy 124.46 168.91) (xy 132.08 168.91)) (stroke (width 0) (type default)))
(wire (pts (xy 132.08 168.91) (xy 132.08 176.53)) (stroke (width 0) (type default)))
(wire (pts (xy 124.46 176.53) (xy 132.08 176.53)) (stroke (width 0) (type default)))
(wire (pts (xy 132.08 176.53) (xy 156.21 176.53)) (stroke (width 0) (type default)))
(junction (at 132.08 176.53) (diameter 0) (color 0 0 0 0))
(symbol (lib_id "ax7010_servo_reva:C") (at 156.21 182.88 0) (unit 1) (in_bom yes) (on_board yes) (in_pos_files yes) (dnp no)(property "Reference" "C60" (at 158.75 180.34 0) (effects (font (size 1.016 1.016)) ))(property "Value" "10uF" (at 158.75 185.42 0) (effects (font (size 1.016 1.016)) ))(property "Footprint" "Capacitor_SMD:C_0805_2012Metric" (at 156.21 182.88 0) (effects (font (size 1.016 1.016)) (hide yes)))(property "Datasheet" "https://atta.szlcsc.com/upload/public/pdf/source/20260723/7EB3BDFEECF66494B0D077AF4F87288B.pdf" (at 156.21 182.88 0) (effects (font (size 1.016 1.016)) (hide yes)))(property "Description" "10uF low-ESR ceramic at shorted pins44/45; effective capacitance qualification open" (at 156.21 182.88 0) (effects (font (size 1.016 1.016)) (hide yes)))(property "Manufacturer" "Chinocera(华瓷)" (at 156.21 182.88 0) (effects (font (size 1.016 1.016)) (hide yes)))(property "MPN" "HGC0805R7106K250NSLJ" (at 156.21 182.88 0) (effects (font (size 1.016 1.016)) (hide yes)))(property "LCSC" "C33546010" (at 156.21 182.88 0) (effects (font (size 1.016 1.016)) (hide yes)))(property "Sourcing_Status" "Prototype candidate; OEM reviewed; stock checked 2026-10-10; not production-qualified" (at 156.21 182.88 0) (effects (font (size 1.016 1.016)) (hide yes)))(property "Alternative_MPN" "FCC0805B106K250FT" (at 156.21 182.88 0) (effects (font (size 1.016 1.016)) (hide yes)))(property "Alternative_LCSC" "C54619707" (at 156.21 182.88 0) (effects (font (size 1.016 1.016)) (hide yes)))(property "Alternative_Status" "READY_FOR_PROTOTYPE" (at 156.21 182.88 0) (effects (font (size 1.016 1.016)) (hide yes))))
(wire (pts (xy 156.21 189.23) (xy 156.21 193.04)) (stroke (width 0) (type default)))
(symbol (lib_id "ax7010_servo_reva:PWR_GND") (at 156.21 193.04 0) (unit 1) (in_bom no) (on_board no) (in_pos_files no)(property "Reference" "#PWR5023" (at 158.75 190.5 0) (effects (font (size 1.016 1.016)) (hide yes)))(property "Value" "/GND" (at 158.75 195.58 0) (effects (font (size 1.016 1.016)) (hide yes))))
(label "GND" (at 156.21 193.04 0) (effects (font (size 0.9 0.9)) (justify left bottom)))
(embedded_fonts no))
